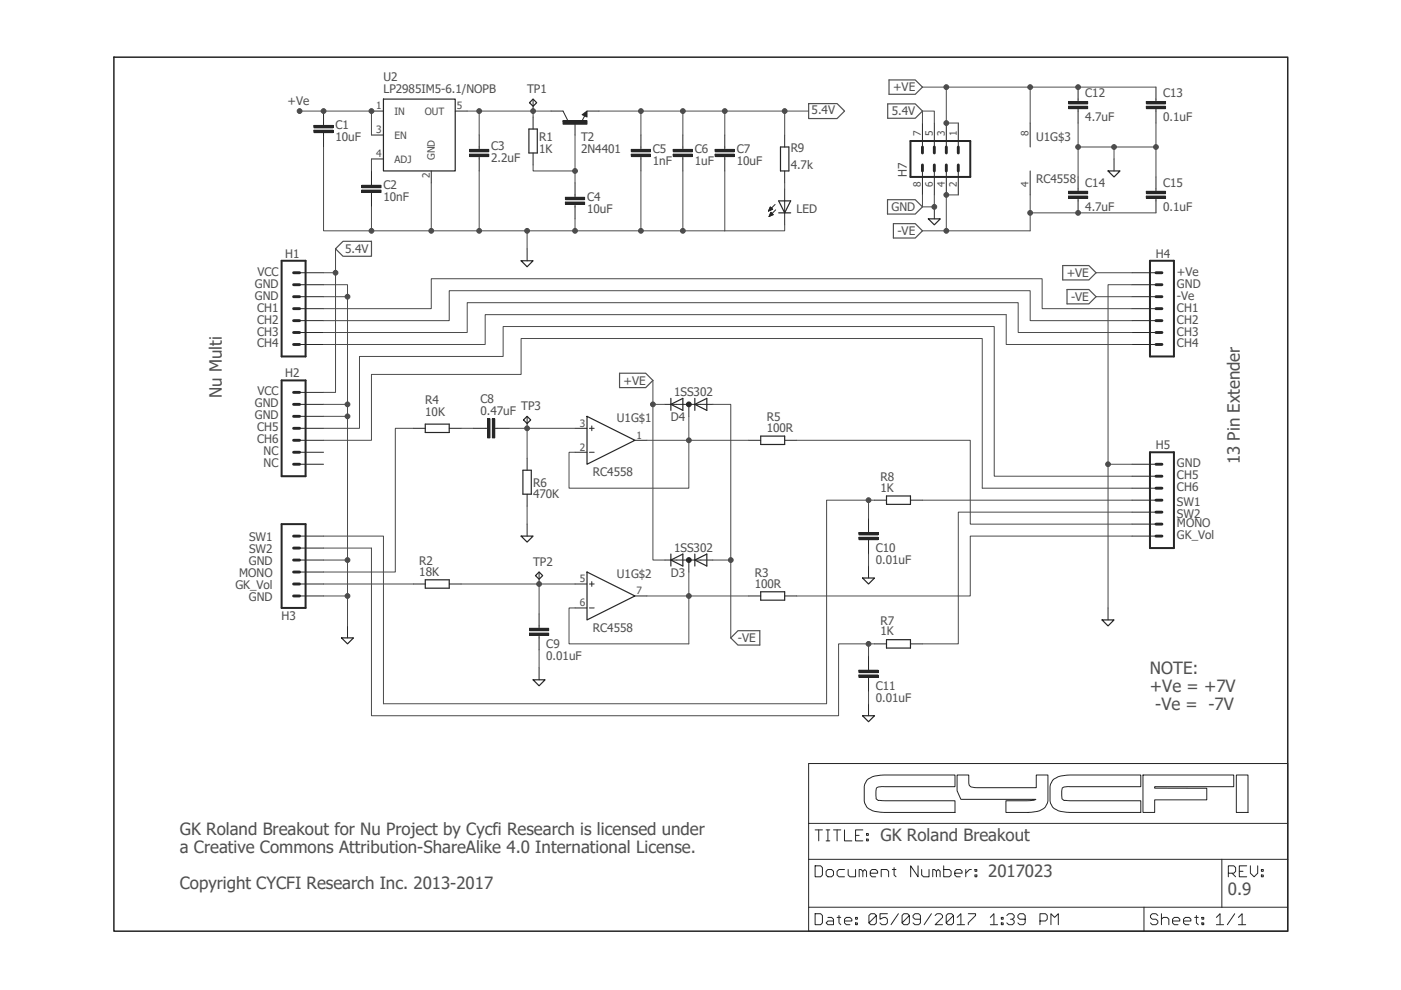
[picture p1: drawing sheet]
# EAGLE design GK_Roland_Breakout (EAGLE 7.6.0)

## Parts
C1  10uF  C-EUC0805  [C0805]
C2  10nF  C-EUC0805  [C0805]
C3  2.2uF  C-EUC0805  [C0805]
C4  10uF  C-EUC0805  [C0805]
C5  1nF  C-EUC0603  [C0603]
C6  1uF  C-EUC0603  [C0603]
C7  10uF  C-EUC0805  [C0805]
C8  0.47uF  C-EUC0603  [C0603]
C9  0.01uF  C-EUC0805  [C0805]
C10  0.01uF  C-EUC0805  [C0805]
C11  0.01uF  C-EUC0805  [C0805]
C12  4.7uF  C-EUC0805  [C0805]
C13  0.1uF  C-EUC0805  [C0805]
C14  4.7uF  C-EUC0805  [C0805]
C15  0.1uF  C-EUC0805  [C0805]
D3  1SS302  [SC70-3]
D4  1SS302  [SC70-3]
H1  7P_ZIF_59453-071110EDHLF  [7P_ZIF_59453-071110EDHLF]
H2  7P_ZIF_59453-071110EDHLF  [7P_ZIF_59453-071110EDHLF]
H3  6P-2.54-TH  [6P-2.54-TH]
H4  7P_ZIF_59453-071110EDHLF  [7P_ZIF_59453-071110EDHLF]
H5  7P_ZIF_59453-071110EDHLF  [7P_ZIF_59453-071110EDHLF]
H7  MA04-2  [MA04-2]
LED  LED3MM  [LED3MM]
R1  1K  R-EU_R0402  [R0402]
R2  18K  R-EU_R0402  [R0402]
R3  100R  R-EU_R0402  [R0402]
R4  10K  R-EU_R0402  [R0402]
R5  100R  R-EU_R0402  [R0402]
R6  470K  R-EU_R0402  [R0402]
R7  1K  R-EU_R0402  [R0402]
R8  1K  R-EU_R0402  [R0402]
R9  4.7k  R-EU_R0402  [R0402]
T2  2N4401  TRAN-MMBT2222A  [SOT23-3]
TP1  TPB1,27  [B1,27]
TP2  TPB1,27  [B1,27]
TP3  TPB1,27  [B1,27]
U1  RC4558  [SOIC-8]
U2  MIC5205-5V  MIC5219BM5  [SOT23-5]

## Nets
5.4V: C5.1 C6.1 C7.1 H1.P$1 H2.P$1 H7.5 H7.7 R9.1 T2.2(E)
+VE: C1.1 C12.1 C13.1 D3.2(K) D4.2(K) H4.P$1 H7.1 H7.3 U1.8(V+) U2.1(IN) U2.3(EN)
-VE: C14.2 C15.2 D3.1(A) D4.1(A) H4.P$3 H7.2 H7.4 U1.4(V-)
GND: C1.2 C2.2 C3.2 C4.2 C5.2 C6.2 C7.2 C9.2 C10.2 C11.2 C12.2 C13.2 C14.1 C15.1 H1.P$2 H1.P$3 H2.P$2 H2.P$3 H3.3 H3.6 H4.P$2 H5.P$1 H7.6 H7.8 LED.K(C) R6.2 U2.2(GND)
N$1: C4.1 R1.2 T2.1(B)
N$2: LED.A R9.2
N$3: C2.1 U2.4(ADJ)
N$5: H1.P$4 H4.P$4
N$6: H1.P$5 H4.P$5
N$7: H1.P$6 H4.P$6
N$8: H1.P$7 H4.P$7
N$9: H5.P$6 R5.1
N$10: H2.P$4 H5.P$2
N$11: D3.3(AK) R3.1 U1.6(IN-) U1.7(OUT)
N$12: C9.1 R2.2 TP2.TP U1.5(IN+)
N$13: H5.P$7 R3.2
N$14: C8.2 R4.2
N$15: C8.1 R6.1 TP3.TP U1.3(IN+)
N$16: D4.3(AK) R5.2 U1.1(OUT) U1.2(IN-)
N$18: H2.P$5 H5.P$3
N$19: C10.1 H3.1 R8.1
N$20: C11.1 H3.2 R7.1
N$23: H3.4 R4.1
N$24: H3.5 R2.1
N$25: H5.P$5 R7.2
N$26: H5.P$4 R8.2
NC1: C3.1 R1.1 T2.3(C) TP1.TP U2.5(OUT)
Unconnected: H2.P$6 H2.P$7

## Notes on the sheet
- LP2985IM5-6.1/NOPB
- +Ve
- VCC | +Ve
- GND | GND
- GND | -Ve
- CH1 | CH1
- CH2 | CH2
- CH3 | CH3
- CH4 | CH4
- Nu Multi | VCC
- GND
- GND
- CH5
- CH6
- NC
- NC | GND | 13 Pin Extender
- CH5
- CH6
- SW1
- SW2
- MONO
- SW1
- GK_Vol
- SW2
- GND
- MONO
- GK_Vol
- GND
- NOTE:
  +Ve = +7V
   -Ve =  -7V
- GK Roland Breakout
- 2017023
- GK Roland Breakout for Nu Project by Cycfi Research is licensed under 
  a Creative Commons Attribution-ShareAlike 4.0 International License.
  
  Copyright CYCFI Research Inc. 2013-2017
- 0.9
